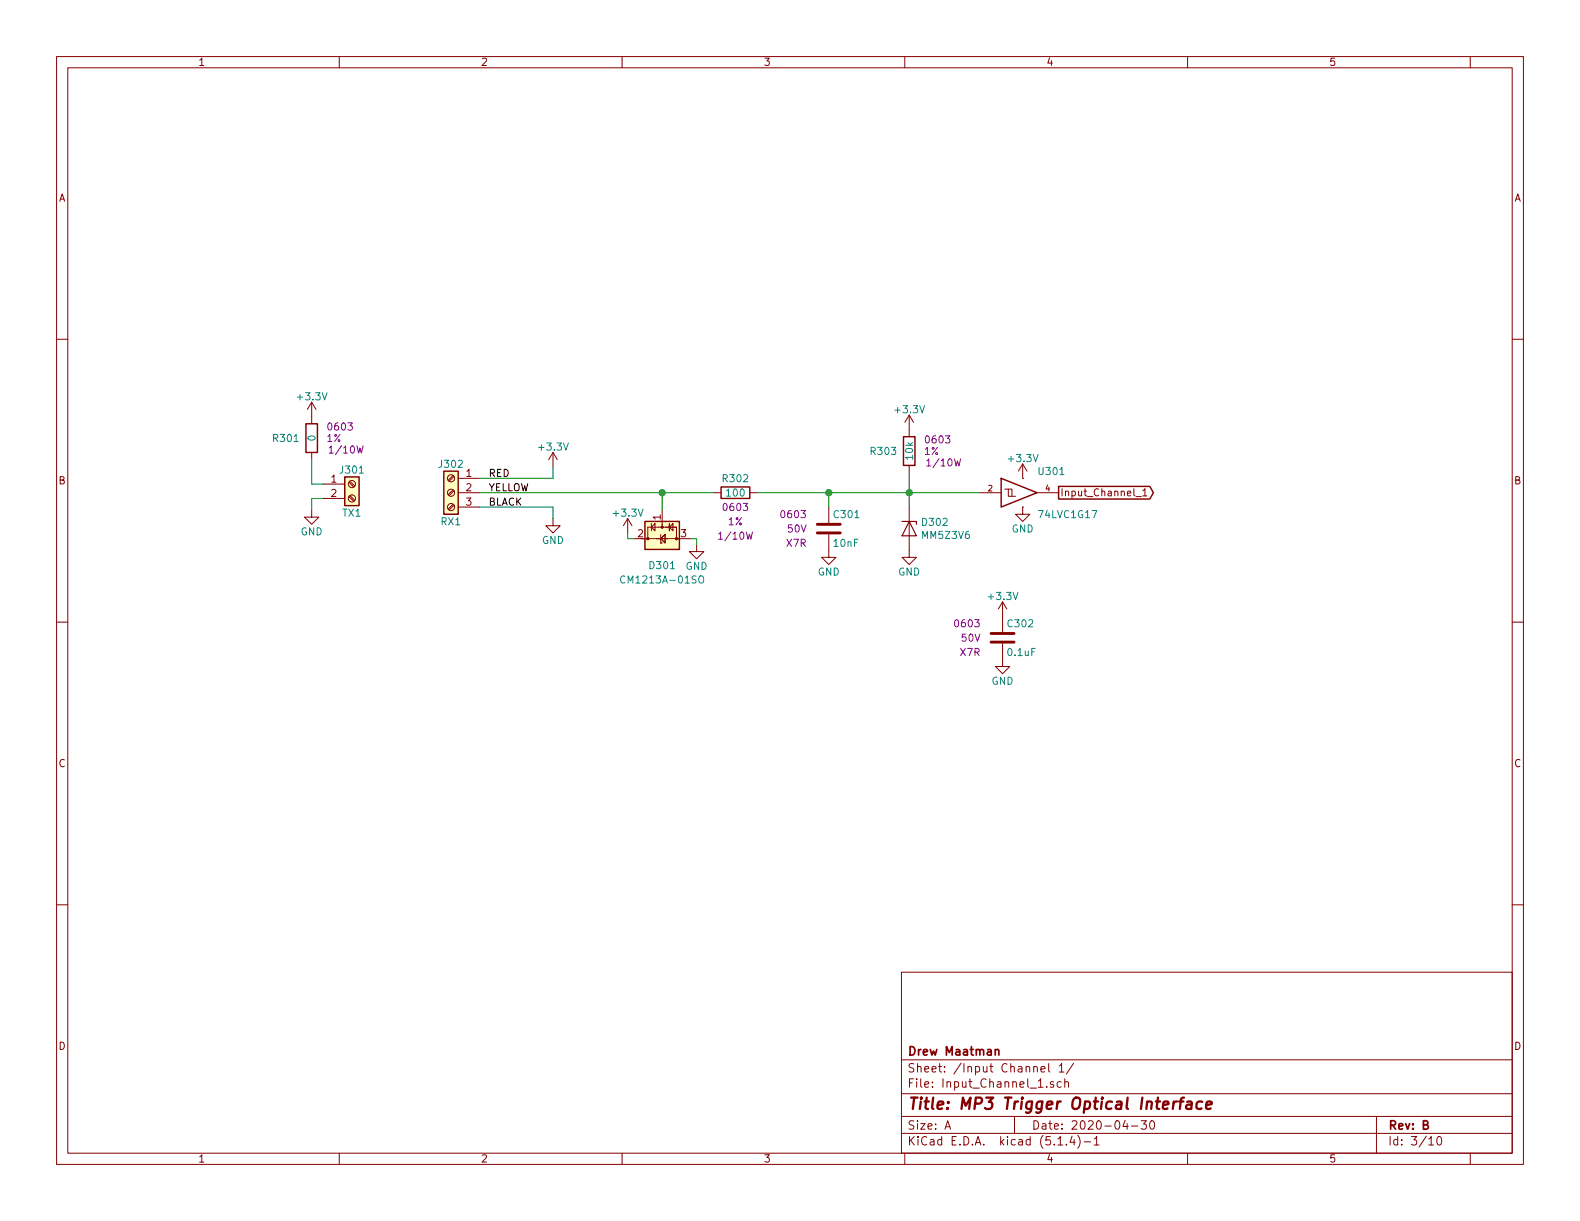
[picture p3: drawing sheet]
EESchema Schematic File Version 4
LIBS:Audio_Optical_Trigger-cache
EELAYER 30 0
EELAYER END
$Descr A 11000 8500
encoding utf-8
Sheet 3 10
Title "MP3 Trigger Optical Interface"
Date "2020-04-30"
Rev "B"
Comp "Drew Maatman"
Comment1 ""
Comment2 ""
Comment3 ""
Comment4 ""
$EndDescr
$Comp
L power:GND #PWR0313
U 1 1
P 7120 3530
F 0 "#PWR0313" H 7120 3280 50  0001 C CNN
F 1 "GND" H 7120 3380 50  0000 C CNN
F 2 "" H 7120 3530 50  0001 C CNN
F 3 "" H 7120 3530 50  0001 C CNN
	1    7120 3530
	1    0    0    -1  
$EndComp
$Comp
L Custom_Library:C_Custom C?
U 1 1
P 6980 4440
AR Path="/5BB27BA3/5C3A192B" Ref="C?"  Part="1" 
AR Path="/5BB27B84/5C3A192B" Ref="C?"  Part="1" 
AR Path="/5BB27B24/5C3A192B" Ref="C?"  Part="1" 
AR Path="/5BB27BB5/5C3A192B" Ref="C?"  Part="1" 
AR Path="/5BB27BF7/5C3A192B" Ref="C?"  Part="1" 
AR Path="/5C1DE17A/5C3A192B" Ref="C?"  Part="1" 
AR Path="/5C1E3A0B/5C3A192B" Ref="C?"  Part="1" 
AR Path="/5C1E3A08/5C3A192B" Ref="C?"  Part="1" 
AR Path="/5C38ED7E/5C3A192B" Ref="C?"  Part="1" 
AR Path="/5C3A0E70/5C3A192B" Ref="C302"  Part="1" 
F 0 "C302" H 7005 4540 50  0000 L CNN
F 1 "0.1uF" H 7005 4340 50  0000 L CNN
F 2 "Capacitors_SMD:C_0603" H 7018 4290 50  0001 C CNN
F 3 "" H 7005 4540 50  0001 C CNN
F 4 "0603" H 6830 4540 50  0000 R CNN "display_footprint"
F 5 "50V" H 6830 4440 50  0000 R CNN "Voltage"
F 6 "X7R" H 6830 4340 50  0000 R CNN "Dielectric"
F 7 "490-8020-1-ND" H 7405 4940 60  0001 C CNN "Digi-Key PN"
	1    6980 4440
	1    0    0    -1  
$EndComp
$Comp
L power:GND #PWR?
U 1 1
P 6980 4590
AR Path="/5C38ED7E/5C3A1932" Ref="#PWR?"  Part="1" 
AR Path="/5C3A0E70/5C3A1932" Ref="#PWR0311"  Part="1" 
F 0 "#PWR0311" H 6980 4340 50  0001 C CNN
F 1 "GND" H 6980 4440 50  0000 C CNN
F 2 "" H 6980 4590 50  0001 C CNN
F 3 "" H 6980 4590 50  0001 C CNN
	1    6980 4590
	1    0    0    -1  
$EndComp
$Comp
L Custom_Library:R_Custom R?
U 1 1
P 6330 3140
AR Path="/5BB27BA3/5C3A1BD4" Ref="R?"  Part="1" 
AR Path="/5BB27BF7/5C3A1BD4" Ref="R?"  Part="1" 
AR Path="/5C1DE17A/5C3A1BD4" Ref="R?"  Part="1" 
AR Path="/5C1E3A08/5C3A1BD4" Ref="R?"  Part="1" 
AR Path="/5C38ED7E/5C3A1BD4" Ref="R?"  Part="1" 
AR Path="/5C3A0E70/5C3A1BD4" Ref="R303"  Part="1" 
F 0 "R303" H 6250 3140 50  0000 R CNN
F 1 "10k" V 6330 3140 50  0000 C CNN
F 2 "Resistors_SMD:R_0603" H 6330 3140 50  0001 C CNN
F 3 "" H 6330 3140 50  0001 C CNN
F 4 "0603" H 6430 3220 50  0000 L CNN "display_footprint"
F 5 "1%" H 6430 3140 50  0000 L CNN "Tolerance"
F 6 "1/10W" H 6440 3060 50  0000 L CNN "Wattage"
F 7 "RHM10KADCT-ND" H 6630 3540 60  0001 C CNN "Digi-Key PN"
	1    6330 3140
	1    0    0    -1  
$EndComp
Wire Wire Line
	6820 3430 6330 3430
Wire Wire Line
	6330 3430 6330 3290
$Comp
L Diode:MM5Zxx D?
U 1 1
P 6330 3680
AR Path="/5C38ED7E/5C3A2194" Ref="D?"  Part="1" 
AR Path="/5C3A0E70/5C3A2194" Ref="D302"  Part="1" 
F 0 "D302" V 6284 3759 50  0000 L CNN
F 1 "MM5Z3V6" V 6375 3759 50  0000 L CNN
F 2 "Diodes_SMD:D_SOD-523" H 6330 3505 50  0001 C CNN
F 3 "https://diotec.com/tl_files/diotec/files/pdf/datasheets/mm5z2v4.pdf" H 6330 3680 50  0001 C CNN
F 4 "SZMM5Z3V6T1GOSCT-ND" H 6330 3680 50  0001 C CNN "Digi-Key PN"
	1    6330 3680
	0    1    1    0   
$EndComp
Wire Wire Line
	6330 3530 6330 3430
Connection ~ 6330 3430
$Comp
L power:GND #PWR0309
U 1 1
P 6330 3830
F 0 "#PWR0309" H 6330 3580 50  0001 C CNN
F 1 "GND" H 6330 3680 50  0000 C CNN
F 2 "" H 6330 3830 50  0001 C CNN
F 3 "" H 6330 3830 50  0001 C CNN
	1    6330 3830
	1    0    0    -1  
$EndComp
$Comp
L power:GND #PWR0307
U 1 1
P 5770 3830
F 0 "#PWR0307" H 5770 3580 50  0001 C CNN
F 1 "GND" H 5770 3680 50  0000 C CNN
F 2 "" H 5770 3830 50  0001 C CNN
F 3 "" H 5770 3830 50  0001 C CNN
	1    5770 3830
	1    0    0    -1  
$EndComp
Wire Wire Line
	6330 3430 5770 3430
Wire Wire Line
	5770 3430 5770 3530
$Comp
L Custom_Library:R_Custom R302
U 1 1
P 5120 3430
F 0 "R302" V 5020 3430 50  0000 C CNN
F 1 "100" V 5120 3430 50  0000 C CNN
F 2 "Resistors_SMD:R_0603" H 5120 3430 50  0001 C CNN
F 3 "" H 5120 3430 50  0001 C CNN
F 4 "0603" V 5220 3430 50  0000 C CNN "display_footprint"
F 5 "1%" V 5320 3430 50  0000 C CNN "Tolerance"
F 6 "1/10W" V 5420 3430 50  0000 C CNN "Wattage"
F 7 "RMCF0603FT100RCT-ND" H 5420 3830 60  0001 C CNN "Digi-Key PN"
	1    5120 3430
	0    1    1    0   
$EndComp
Wire Wire Line
	5270 3430 5770 3430
Connection ~ 5770 3430
$Comp
L Power_Protection:CM1213A-01SO D301
U 1 1
P 4610 3750
F 0 "D301" H 4610 3940 50  0000 C CNN
F 1 "CM1213A-01SO" H 4610 4040 50  0000 C CNN
F 2 "TO_SOT_Packages_SMD:SOT-23" H 4660 3580 50  0001 L CNN
F 3 "http://www.onsemi.com/pub_link/Collateral/CM1213A-D.PDF" V 4535 3830 50  0001 C CNN
F 4 "CM1213A-01SOOSCT-ND" H 4610 3750 50  0001 C CNN "Digi-Key PN"
	1    4610 3750
	1    0    0    1   
$EndComp
Wire Wire Line
	4370 3710 4370 3750
Wire Wire Line
	4370 3750 4410 3750
$Comp
L power:GND #PWR0306
U 1 1
P 4850 3790
F 0 "#PWR0306" H 4850 3540 50  0001 C CNN
F 1 "GND" H 4850 3640 50  0000 C CNN
F 2 "" H 4850 3790 50  0001 C CNN
F 3 "" H 4850 3790 50  0001 C CNN
	1    4850 3790
	1    0    0    -1  
$EndComp
Wire Wire Line
	4850 3790 4850 3750
Wire Wire Line
	4850 3750 4810 3750
Wire Wire Line
	4970 3430 4610 3430
Wire Wire Line
	4610 3430 4610 3550
$Comp
L Custom_Library:C_Custom C?
U 1 1
P 5770 3680
AR Path="/5C1D5CD8/5C3A42B1" Ref="C?"  Part="1" 
AR Path="/5C1D5CCA/5C3A42B1" Ref="C?"  Part="1" 
AR Path="/5C1E3A0B/5C3A42B1" Ref="C?"  Part="1" 
AR Path="/5C1E3A08/5C3A42B1" Ref="C?"  Part="1" 
AR Path="/5C38ED7E/5C3A42B1" Ref="C?"  Part="1" 
AR Path="/5C3A0E70/5C3A42B1" Ref="C301"  Part="1" 
F 0 "C301" H 5795 3780 50  0000 L CNN
F 1 "10nF" H 5795 3580 50  0000 L CNN
F 2 "Capacitors_SMD:C_0603" H 5808 3530 50  0001 C CNN
F 3 "" H 5795 3780 50  0001 C CNN
F 4 "0603" H 5620 3780 50  0000 R CNN "display_footprint"
F 5 "50V" H 5620 3680 50  0000 R CNN "Voltage"
F 6 "X7R" H 5620 3580 50  0000 R CNN "Dielectric"
F 7 "1276-1921-1-ND" H 1850 -540 50  0001 C CNN "Digi-Key PN"
	1    5770 3680
	1    0    0    -1  
$EndComp
Wire Wire Line
	4610 3430 3340 3430
Connection ~ 4610 3430
Text Label 3400 3430 0    50   ~ 0
YELLOW
Text Label 3400 3330 0    50   ~ 0
RED
Text Label 3400 3530 0    50   ~ 0
BLACK
Wire Wire Line
	3340 3530 3850 3530
Wire Wire Line
	3850 3530 3850 3610
$Comp
L power:GND #PWR0304
U 1 1
P 3850 3610
F 0 "#PWR0304" H 3850 3360 50  0001 C CNN
F 1 "GND" H 3850 3460 50  0000 C CNN
F 2 "" H 3850 3610 50  0001 C CNN
F 3 "" H 3850 3610 50  0001 C CNN
	1    3850 3610
	1    0    0    -1  
$EndComp
Wire Wire Line
	3850 3250 3850 3330
Wire Wire Line
	3850 3330 3340 3330
$Comp
L power:GND #PWR0302
U 1 1
P 2170 3550
F 0 "#PWR0302" H 2170 3300 50  0001 C CNN
F 1 "GND" H 2170 3400 50  0000 C CNN
F 2 "" H 2170 3550 50  0001 C CNN
F 3 "" H 2170 3550 50  0001 C CNN
	1    2170 3550
	1    0    0    -1  
$EndComp
$Comp
L Custom_Library:R_Custom R?
U 1 1
P 2170 3050
AR Path="/5BB27BA3/5C3A6364" Ref="R?"  Part="1" 
AR Path="/5BB27BF7/5C3A6364" Ref="R?"  Part="1" 
AR Path="/5C1DE17A/5C3A6364" Ref="R?"  Part="1" 
AR Path="/5C1E3A08/5C3A6364" Ref="R?"  Part="1" 
AR Path="/5C38ED7E/5C3A6364" Ref="R?"  Part="1" 
AR Path="/5C3A0E70/5C3A6364" Ref="R301"  Part="1" 
F 0 "R301" H 2090 3050 50  0000 R CNN
F 1 "0" V 2170 3050 50  0000 C CNN
F 2 "Resistors_SMD:R_0603" H 2170 3050 50  0001 C CNN
F 3 "" H 2170 3050 50  0001 C CNN
F 4 "0603" H 2270 3130 50  0000 L CNN "display_footprint"
F 5 "1%" H 2270 3050 50  0000 L CNN "Tolerance"
F 6 "1/10W" H 2280 2970 50  0000 L CNN "Wattage"
F 7 "311-0.0GRCT-ND" H 0   0   50  0001 C CNN "Digi-Key PN"
	1    2170 3050
	1    0    0    -1  
$EndComp
Wire Wire Line
	2170 3200 2170 3370
Wire Wire Line
	2170 3370 2250 3370
Wire Wire Line
	2250 3470 2170 3470
Wire Wire Line
	2170 3470 2170 3550
Text GLabel 7370 3430 2    50   Output ~ 0
Input_Channel_1
$Comp
L Custom_Library:74LVC1G17_Power U301
U 1 1
P 7120 3430
F 0 "U301" H 7220 3580 50  0000 L CNN
F 1 "74LVC1G17" H 7220 3280 50  0000 L CNN
F 2 "TO_SOT_Packages_SMD:SOT-353_SC-70-5" H 7120 3430 50  0001 C CNN
F 3 "http://www.ti.com/lit/sg/scyt129e/scyt129e.pdf" H 7220 3580 50  0001 C CNN
F 4 "296-11934-1-ND" H 7120 3430 50  0001 C CNN "Digi-Key PN"
	1    7120 3430
	1    0    0    -1  
$EndComp
$Comp
L Connector:Screw_Terminal_01x02 J301
U 1 1
P 2450 3370
F 0 "J301" H 2450 3470 50  0000 C CNN
F 1 "TX1" H 2450 3170 50  0000 C CNN
F 2 "TerminalBlock_Phoenix:TerminalBlock_Phoenix_PT-3.5mm_2pol" H 2450 3370 50  0001 C CNN
F 3 "~" H 2450 3370 50  0001 C CNN
F 4 "277-1721-ND" H 0   0   50  0001 C CNN "Digi-Key PN"
	1    2450 3370
	1    0    0    -1  
$EndComp
$Comp
L Connector:Screw_Terminal_01x03 J302
U 1 1
P 3140 3430
F 0 "J302" H 3140 3630 50  0000 C CNN
F 1 "RX1" H 3140 3230 50  0000 C CNN
F 2 "TerminalBlock_Phoenix:TerminalBlock_Phoenix_PT-3.5mm_3pol" H 3140 3430 50  0001 C CNN
F 3 "~" H 3140 3430 50  0001 C CNN
F 4 "277-1722-ND" H 0   0   50  0001 C CNN "Digi-Key PN"
	1    3140 3430
	-1   0    0    -1  
$EndComp
$Comp
L power:+3.3V #PWR0108
U 1 1
P 3850 3250
F 0 "#PWR0108" H 3850 3100 50  0001 C CNN
F 1 "+3.3V" H 3850 3390 50  0000 C CNN
F 2 "" H 3850 3250 50  0001 C CNN
F 3 "" H 3850 3250 50  0001 C CNN
	1    3850 3250
	1    0    0    -1  
$EndComp
$Comp
L power:+3.3V #PWR0109
U 1 1
P 2170 2900
F 0 "#PWR0109" H 2170 2750 50  0001 C CNN
F 1 "+3.3V" H 2170 3040 50  0000 C CNN
F 2 "" H 2170 2900 50  0001 C CNN
F 3 "" H 2170 2900 50  0001 C CNN
	1    2170 2900
	1    0    0    -1  
$EndComp
$Comp
L power:+3.3V #PWR0110
U 1 1
P 4370 3710
F 0 "#PWR0110" H 4370 3560 50  0001 C CNN
F 1 "+3.3V" H 4370 3850 50  0000 C CNN
F 2 "" H 4370 3710 50  0001 C CNN
F 3 "" H 4370 3710 50  0001 C CNN
	1    4370 3710
	1    0    0    -1  
$EndComp
$Comp
L power:+3.3V #PWR0111
U 1 1
P 6330 2990
F 0 "#PWR0111" H 6330 2840 50  0001 C CNN
F 1 "+3.3V" H 6330 3130 50  0000 C CNN
F 2 "" H 6330 2990 50  0001 C CNN
F 3 "" H 6330 2990 50  0001 C CNN
	1    6330 2990
	1    0    0    -1  
$EndComp
$Comp
L power:+3.3V #PWR0112
U 1 1
P 7120 3330
F 0 "#PWR0112" H 7120 3180 50  0001 C CNN
F 1 "+3.3V" H 7120 3470 50  0000 C CNN
F 2 "" H 7120 3330 50  0001 C CNN
F 3 "" H 7120 3330 50  0001 C CNN
	1    7120 3330
	1    0    0    -1  
$EndComp
$Comp
L power:+3.3V #PWR0113
U 1 1
P 6980 4290
F 0 "#PWR0113" H 6980 4140 50  0001 C CNN
F 1 "+3.3V" H 6980 4430 50  0000 C CNN
F 2 "" H 6980 4290 50  0001 C CNN
F 3 "" H 6980 4290 50  0001 C CNN
	1    6980 4290
	1    0    0    -1  
$EndComp
$EndSCHEMATC
